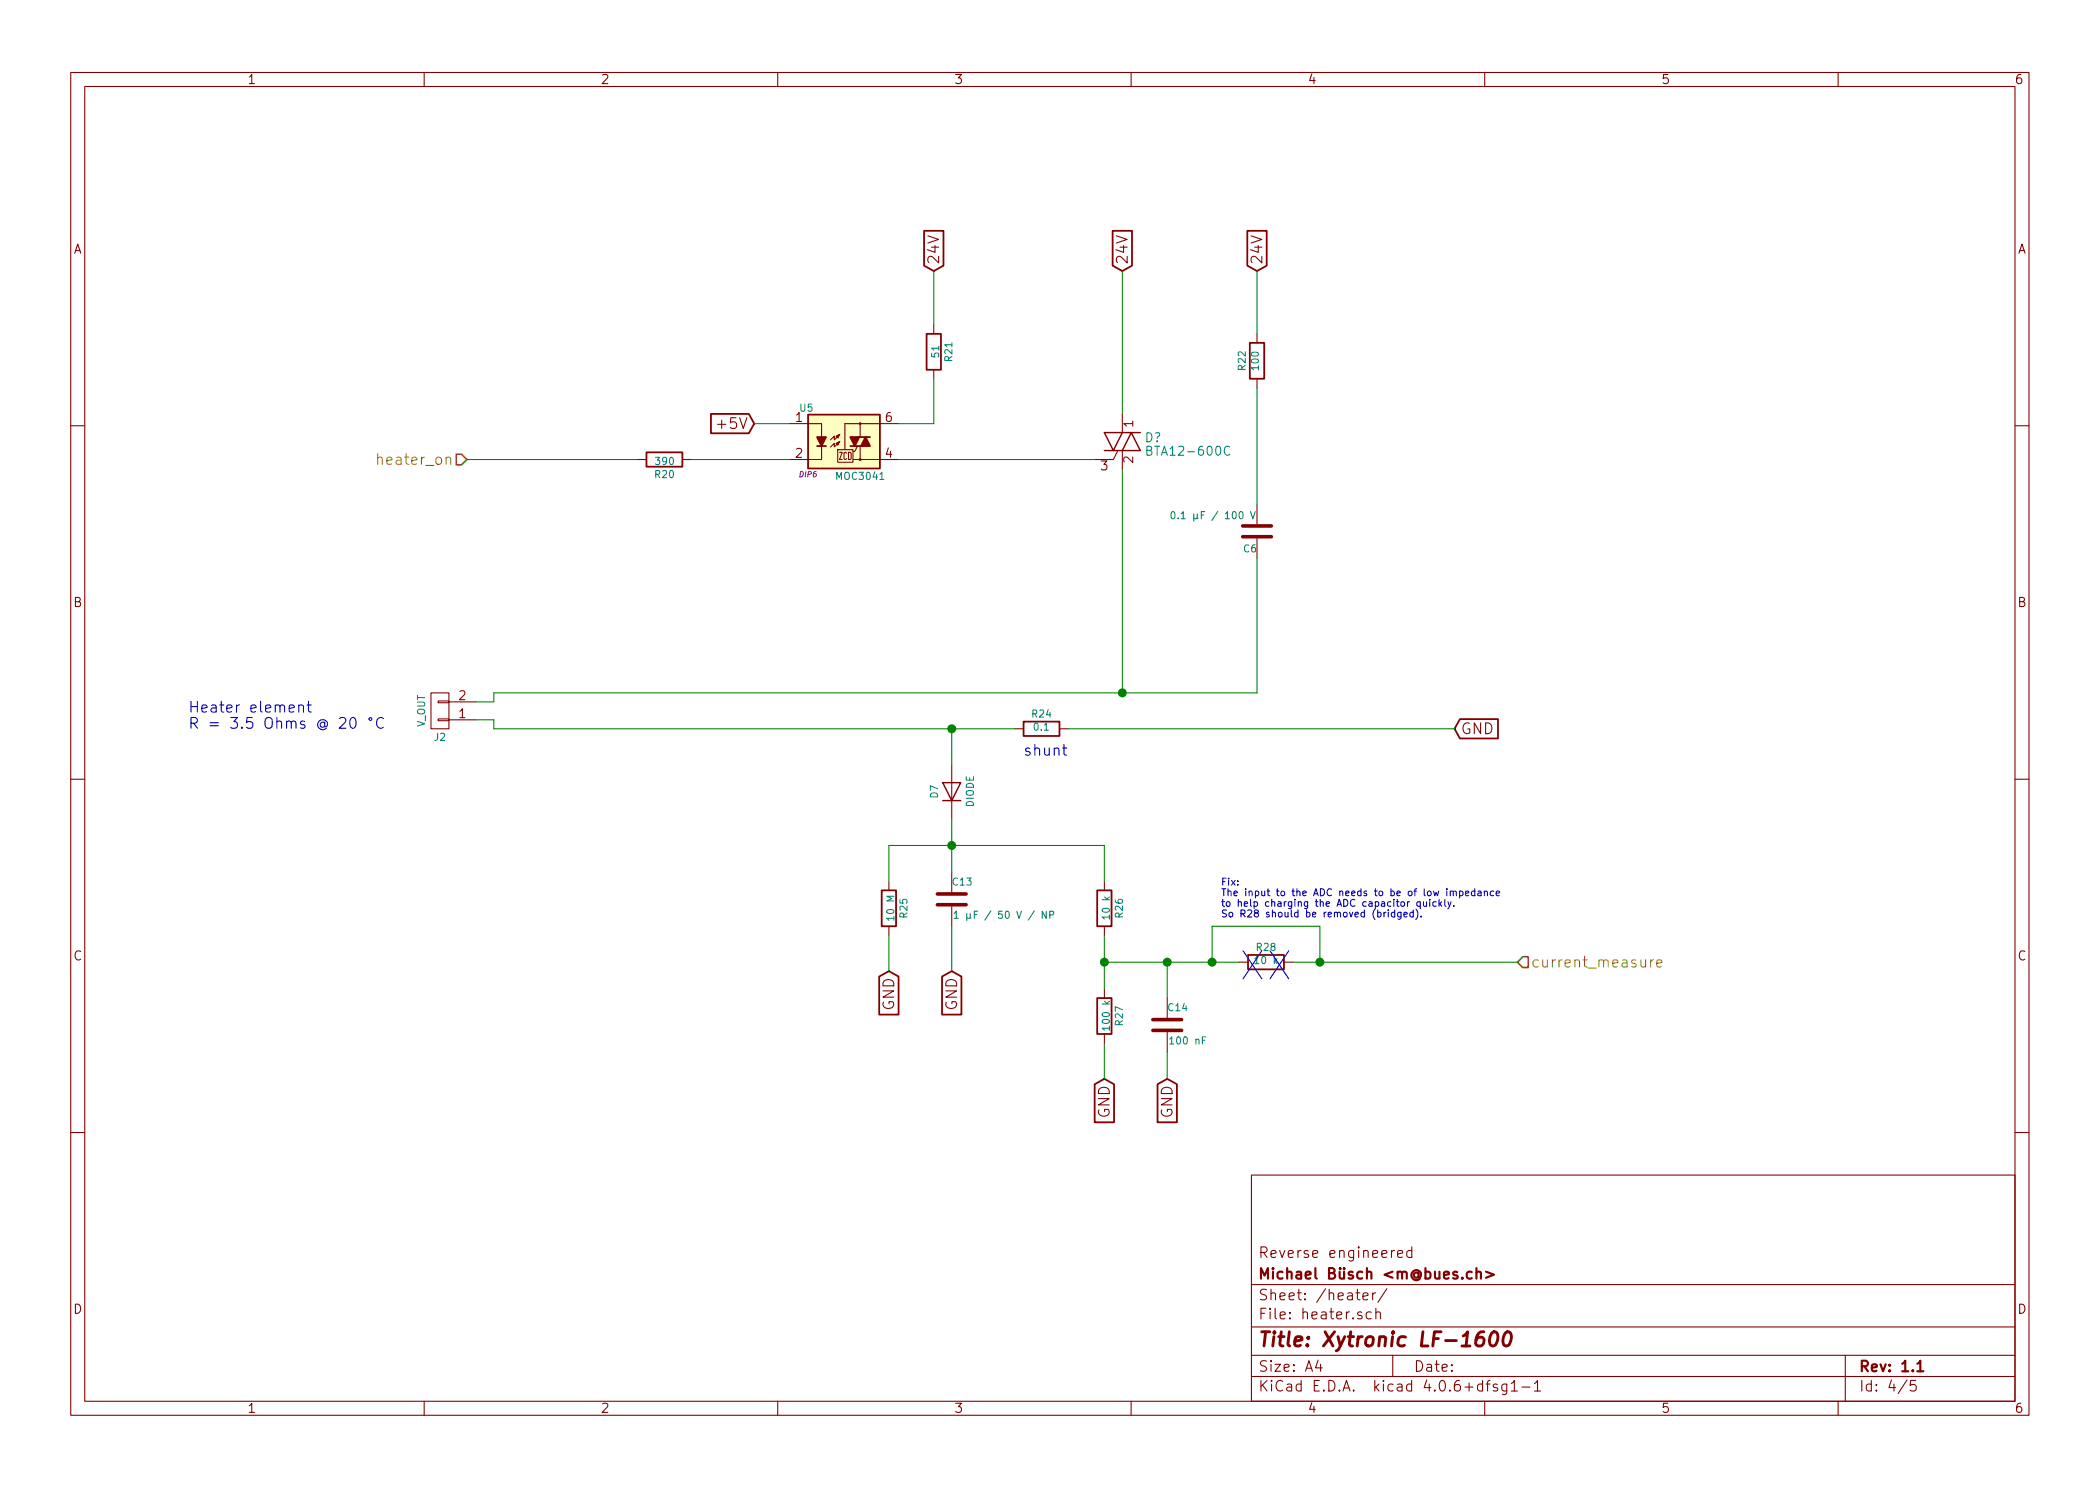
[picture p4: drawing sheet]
EESchema Schematic File Version 2
LIBS:power
LIBS:device
LIBS:transistors
LIBS:conn
LIBS:linear
LIBS:regul
LIBS:74xx
LIBS:cmos4000
LIBS:adc-dac
LIBS:memory
LIBS:xilinx
LIBS:microcontrollers
LIBS:dsp
LIBS:microchip
LIBS:analog_switches
LIBS:motorola
LIBS:texas
LIBS:intel
LIBS:audio
LIBS:interface
LIBS:digital-audio
LIBS:philips
LIBS:display
LIBS:cypress
LIBS:siliconi
LIBS:opto
LIBS:atmel
LIBS:contrib
LIBS:valves
LIBS:tl431
LIBS:switches
EELAYER 25 0
EELAYER END
$Descr A4 11693 8268
encoding utf-8
Sheet 4 5
Title "Xytronic LF-1600"
Date ""
Rev "1.1"
Comp "Michael Büsch <m@bues.ch>"
Comment1 "Reverse engineered"
Comment2 ""
Comment3 ""
Comment4 ""
$EndDescr
$Comp
L MOC3041M U5
U 1 1
P 4700 2450
F 0 "U5" H 4490 2640 40  0000 C CNN
F 1 "MOC3041" H 4790 2260 40  0000 C CNN
F 2 "DIP6" H 4500 2270 30  0000 C CIN
F 3 "~" H 4700 2450 60  0000 C CNN
	1    4700 2450
	1    0    0    -1  
$EndComp
$Comp
L CONN_01X02 J2
U 1 1
P 2450 3950
F 0 "J2" H 2450 4100 40  0000 C CNN
F 1 "V_OUT" V 2550 3950 40  0000 C CNN
F 2 "" H 2450 3950 60  0000 C CNN
F 3 "" H 2450 3950 60  0000 C CNN
	1    2450 3950
	-1   0    0    1   
$EndComp
$Comp
L R R24
U 1 1
P 5800 4050
F 0 "R24" V 5880 4050 40  0000 C CNN
F 1 "0.1" V 5807 4051 40  0000 C CNN
F 2 "~" V 5730 4050 30  0000 C CNN
F 3 "~" H 5800 4050 30  0000 C CNN
	1    5800 4050
	0    -1   -1   0   
$EndComp
Text GLabel 8100 4050 2    60   Input ~ 0
GND
$Comp
L D D7
U 1 1
P 5300 4400
F 0 "D7" H 5300 4500 40  0000 C CNN
F 1 "DIODE" H 5300 4300 40  0000 C CNN
F 2 "~" H 5300 4400 60  0000 C CNN
F 3 "~" H 5300 4400 60  0000 C CNN
	1    5300 4400
	0    -1   -1   0   
$EndComp
$Comp
L C C13
U 1 1
P 5300 5000
F 0 "C13" H 5300 5100 40  0000 L CNN
F 1 "1 µF / 50 V / NP" H 5306 4915 40  0000 L CNN
F 2 "~" H 5338 4850 30  0000 C CNN
F 3 "~" H 5300 5000 60  0000 C CNN
	1    5300 5000
	1    0    0    -1  
$EndComp
Text GLabel 4200 2350 0    60   Input ~ 0
+5V
$Comp
L R R21
U 1 1
P 5200 1950
F 0 "R21" V 5280 1950 40  0000 C CNN
F 1 "51" V 5207 1951 40  0000 C CNN
F 2 "~" V 5130 1950 30  0000 C CNN
F 3 "~" H 5200 1950 30  0000 C CNN
	1    5200 1950
	1    0    0    -1  
$EndComp
Text GLabel 5200 1500 1    60   Input ~ 0
24V
Text GLabel 6250 1500 1    60   Input ~ 0
24V
$Comp
L C C6
U 1 1
P 7000 2950
F 0 "C6" H 7000 3050 40  0000 L CNN
F 1 "0.1 µF / 100 V" H 7006 2865 40  0000 L CNN
F 2 "~" H 7038 2800 30  0000 C CNN
F 3 "~" H 7000 2950 60  0000 C CNN
	1    7000 2950
	-1   0    0    1   
$EndComp
$Comp
L R R22
U 1 1
P 7000 2000
F 0 "R22" V 7080 2000 40  0000 C CNN
F 1 "100" V 7007 2001 40  0000 C CNN
F 2 "~" V 6930 2000 30  0000 C CNN
F 3 "~" H 7000 2000 30  0000 C CNN
	1    7000 2000
	-1   0    0    1   
$EndComp
Text GLabel 7000 1500 1    60   Input ~ 0
24V
$Comp
L R R20
U 1 1
P 3700 2550
F 0 "R20" V 3780 2550 40  0000 C CNN
F 1 "390" V 3707 2551 40  0000 C CNN
F 2 "~" V 3630 2550 30  0000 C CNN
F 3 "~" H 3700 2550 30  0000 C CNN
	1    3700 2550
	0    1    1    0   
$EndComp
Text HLabel 2600 2550 0    60   Input ~ 0
heater_on
$Comp
L R R25
U 1 1
P 4950 5050
F 0 "R25" V 5030 5050 40  0000 C CNN
F 1 "10 M" V 4957 5051 40  0000 C CNN
F 2 "~" V 4880 5050 30  0000 C CNN
F 3 "~" H 4950 5050 30  0000 C CNN
	1    4950 5050
	1    0    0    -1  
$EndComp
$Comp
L R R26
U 1 1
P 6150 5050
F 0 "R26" V 6230 5050 40  0000 C CNN
F 1 "10 k" V 6157 5051 40  0000 C CNN
F 2 "~" V 6080 5050 30  0000 C CNN
F 3 "~" H 6150 5050 30  0000 C CNN
	1    6150 5050
	1    0    0    -1  
$EndComp
$Comp
L C C14
U 1 1
P 6500 5700
F 0 "C14" H 6500 5800 40  0000 L CNN
F 1 "100 nF" H 6506 5615 40  0000 L CNN
F 2 "~" H 6538 5550 30  0000 C CNN
F 3 "~" H 6500 5700 60  0000 C CNN
	1    6500 5700
	1    0    0    -1  
$EndComp
Text GLabel 6500 6000 3    60   Input ~ 0
GND
Wire Wire Line
	5950 4050 8100 4050
Wire Wire Line
	2750 4050 5650 4050
Wire Wire Line
	5300 4050 5300 4250
Connection ~ 5300 4050
Wire Wire Line
	4200 2350 4400 2350
Wire Wire Line
	5000 2550 6100 2550
Wire Wire Line
	5200 2100 5200 2350
Wire Wire Line
	5200 2350 5000 2350
Wire Wire Line
	5200 1500 5200 1800
Wire Wire Line
	6250 1500 6250 2300
Wire Wire Line
	2750 3850 7000 3850
Wire Wire Line
	6250 3850 6250 2600
Connection ~ 6250 3850
Wire Wire Line
	7000 2150 7000 2800
Wire Wire Line
	7000 1500 7000 1850
Wire Wire Line
	3850 2550 4400 2550
Wire Wire Line
	2600 2550 3550 2550
Wire Wire Line
	6500 5850 6500 6000
Wire Wire Line
	6150 5200 6150 5500
Wire Wire Line
	6150 4700 6150 4900
$Comp
L R R27
U 1 1
P 6150 5650
F 0 "R27" V 6230 5650 40  0000 C CNN
F 1 "100 k" V 6157 5651 40  0000 C CNN
F 2 "~" V 6080 5650 30  0000 C CNN
F 3 "~" H 6150 5650 30  0000 C CNN
	1    6150 5650
	1    0    0    -1  
$EndComp
$Comp
L R R28
U 1 1
P 7050 5350
F 0 "R28" V 7130 5350 40  0000 C CNN
F 1 "10 k" V 7057 5351 40  0000 C CNN
F 2 "~" V 6980 5350 30  0000 C CNN
F 3 "~" H 7050 5350 30  0000 C CNN
	1    7050 5350
	0    -1   -1   0   
$EndComp
Wire Wire Line
	6150 5350 6900 5350
Connection ~ 6150 5350
Text GLabel 6150 6000 3    60   Input ~ 0
GND
Wire Wire Line
	6150 5800 6150 6000
Text GLabel 4950 5400 3    60   Input ~ 0
GND
Wire Wire Line
	4950 5200 4950 5400
Text GLabel 5300 5400 3    60   Input ~ 0
GND
Wire Wire Line
	5300 5150 5300 5400
Wire Wire Line
	5300 4550 5300 4850
Wire Wire Line
	4950 4700 6150 4700
Connection ~ 5300 4700
Wire Wire Line
	6500 5350 6500 5550
Connection ~ 6500 5350
Text Notes 5700 4200 0    60   ~ 0
shunt
Text HLabel 8450 5350 2    60   Input ~ 0
current_measure
Wire Wire Line
	7200 5350 8450 5350
Wire Wire Line
	4950 4700 4950 4900
Text Notes 1050 4050 0    60   ~ 0
Heater element\nR = 3.5 Ohms @ 20 °C
Wire Wire Line
	7000 3850 7000 3100
Text Notes 6800 5100 0    39   ~ 0
Fix:\nThe input to the ADC needs to be of low impedance\nto help charging the ADC capacitor quickly.\nSo R28 should be removed (bridged).
Wire Wire Line
	6750 5350 6750 5150
Wire Wire Line
	6750 5150 7350 5150
Wire Wire Line
	7350 5150 7350 5350
Connection ~ 7350 5350
Connection ~ 6750 5350
Wire Wire Line
	2650 3900 2750 3900
Wire Wire Line
	2750 3900 2750 3850
Wire Wire Line
	2650 4000 2750 4000
Wire Wire Line
	2750 4000 2750 4050
Text Notes 6900 5450 0    157  ~ 0
XX
$Comp
L Q_TRIAC_AAG D?
U 1 1
P 6250 2450
F 0 "D?" H 6375 2475 50  0000 L CNN
F 1 "BTA12-600C" H 6375 2400 50  0000 L CNN
F 2 "" V 6325 2475 50  0000 C CNN
F 3 "" V 6250 2450 50  0000 C CNN
	1    6250 2450
	1    0    0    -1  
$EndComp
$EndSCHEMATC
